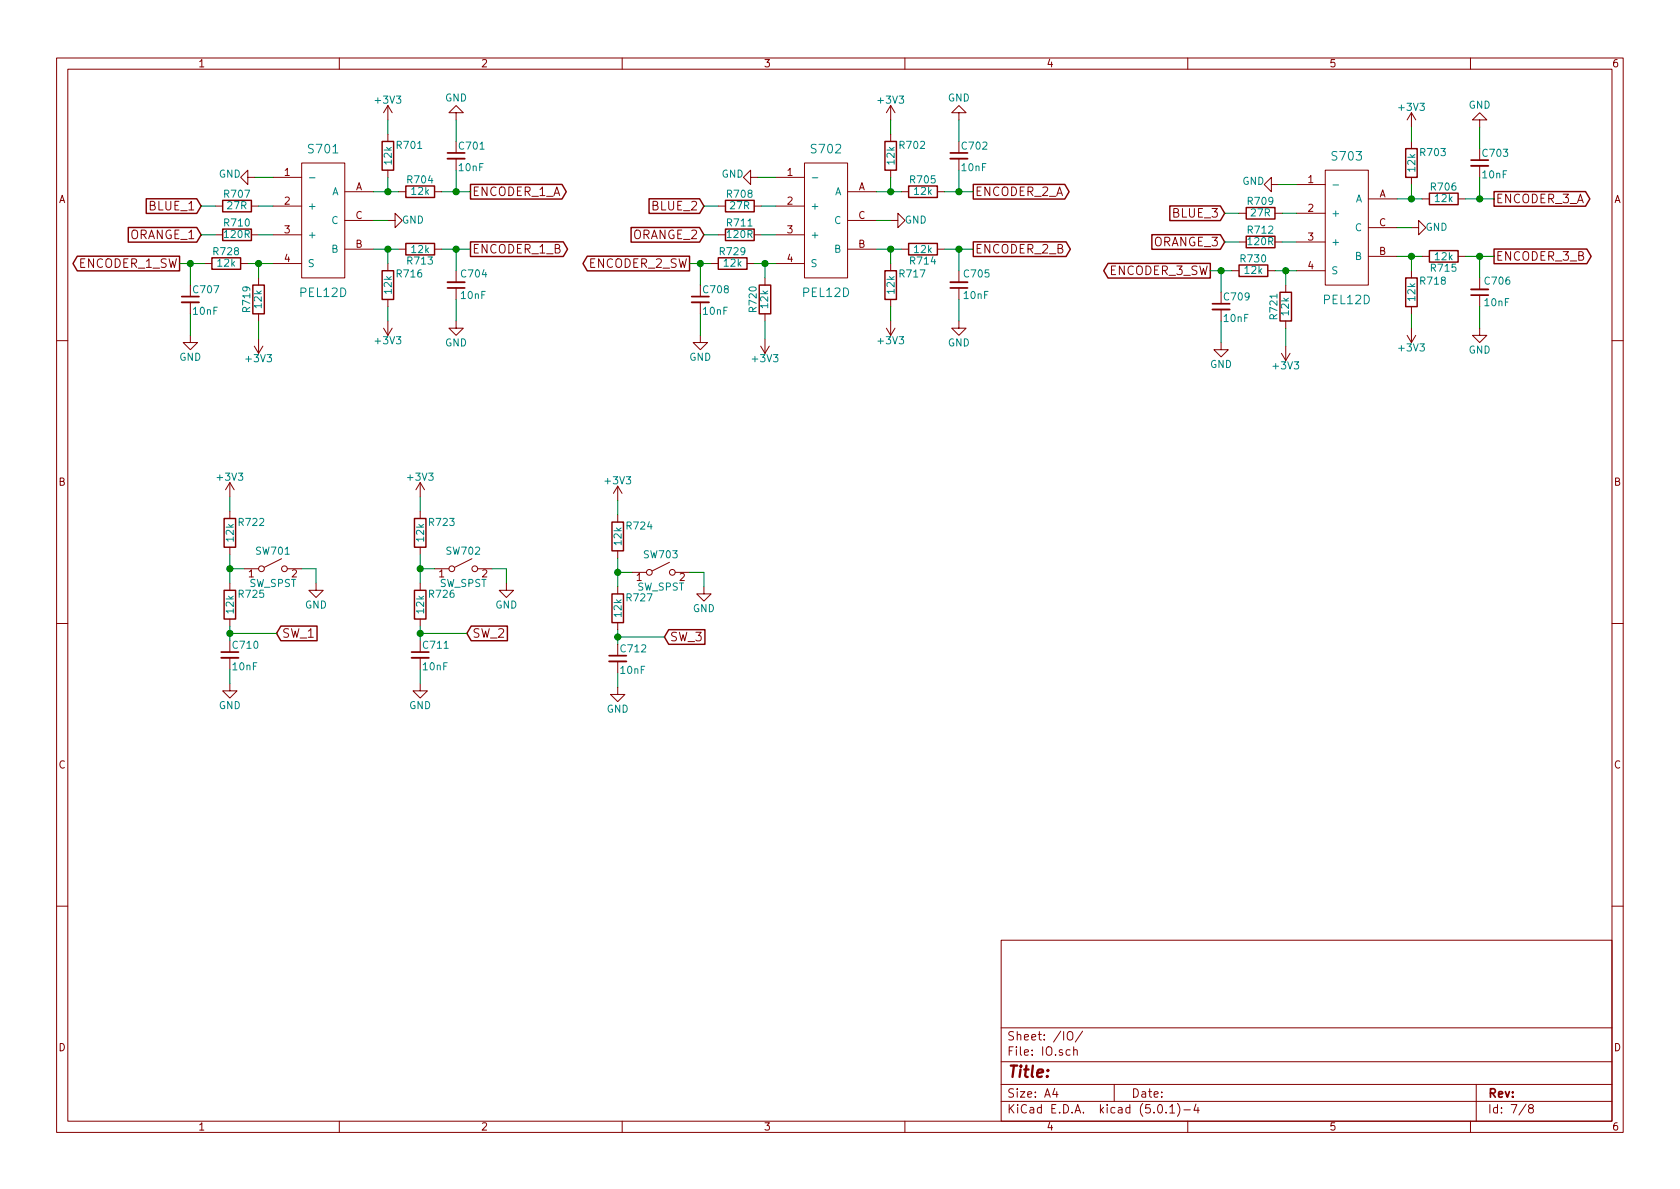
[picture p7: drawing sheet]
EESchema Schematic File Version 2
LIBS:power
LIBS:device
LIBS:switches
LIBS:relays
LIBS:motors
LIBS:transistors
LIBS:conn
LIBS:linear
LIBS:regul
LIBS:74xx
LIBS:cmos4000
LIBS:adc-dac
LIBS:memory
LIBS:xilinx
LIBS:microcontrollers
LIBS:dsp
LIBS:microchip
LIBS:analog_switches
LIBS:motorola
LIBS:texas
LIBS:intel
LIBS:audio
LIBS:interface
LIBS:digital-audio
LIBS:philips
LIBS:display
LIBS:cypress
LIBS:siliconi
LIBS:opto
LIBS:atmel
LIBS:contrib
LIBS:valves
LIBS:BOOST
LIBS:BUCK
LIBS:CODEC
LIBS:CONNECTOR
LIBS:EMI_GASKET
LIBS:LDO
LIBS:LED
LIBS:POWER_SW
LIBS:SDRAM
LIBS:STM32
LIBS:TVS_ARRAY
LIBS:LOGIC
LIBS:BATTERY
LIBS:DISCRETE
LIBS:ELECTROMECH
LIBS:WIFI
LIBS:Audio board-cache
EELAYER 25 0
EELAYER END
$Descr A4 11693 8268
encoding utf-8
Sheet 7 8
Title ""
Date ""
Rev ""
Comp ""
Comment1 ""
Comment2 ""
Comment3 ""
Comment4 ""
$EndDescr
$Comp
L PEL12D S701
U 1 1
P 2250 1525
F 0 "S701" H 2250 2025 60  0000 C CNN
F 1 "PEL12D" H 2250 1025 60  0000 C CNN
F 2 "ELECTROMECH:PEL12D-4xxxS" H 2100 1525 60  0001 C CNN
F 3 "" H 2100 1525 60  0001 C CNN
	1    2250 1525
	1    0    0    -1  
$EndComp
$Comp
L R R710
U 1 1
P 1650 1625
F 0 "R710" V 1730 1625 50  0000 C CNN
F 1 "120R" V 1650 1625 50  0000 C CNN
F 2 "Resistors_SMD:R_0603" V 1580 1625 50  0001 C CNN
F 3 "" H 1650 1625 50  0001 C CNN
	1    1650 1625
	0    -1   -1   0   
$EndComp
$Comp
L R R707
U 1 1
P 1650 1425
F 0 "R707" V 1730 1425 50  0000 C CNN
F 1 "27R" V 1650 1425 50  0000 C CNN
F 2 "Resistors_SMD:R_0603" V 1580 1425 50  0001 C CNN
F 3 "" H 1650 1425 50  0001 C CNN
	1    1650 1425
	0    -1   -1   0   
$EndComp
Text GLabel 1400 1425 0    60   Input ~ 0
BLUE_1
Text GLabel 1400 1625 0    60   Input ~ 0
ORANGE_1
$Comp
L GND #PWR097
U 1 1
P 1775 1225
F 0 "#PWR097" H 1775 975 50  0001 C CNN
F 1 "GND" V 1750 1050 50  0000 C CNN
F 2 "" H 1775 1225 50  0001 C CNN
F 3 "" H 1775 1225 50  0001 C CNN
	1    1775 1225
	0    1    1    0   
$EndComp
$Comp
L R R719
U 1 1
P 1800 2075
F 0 "R719" V 1880 2075 50  0000 C CNN
F 1 "12k" V 1800 2075 50  0000 C CNN
F 2 "Resistors_SMD:R_0603" V 1730 2075 50  0001 C CNN
F 3 "" H 1800 2075 50  0001 C CNN
	1    1800 2075
	-1   0    0    1   
$EndComp
$Comp
L C_Small C707
U 1 1
P 1325 2075
F 0 "C707" H 1335 2145 50  0000 L CNN
F 1 "10nF" H 1335 1995 50  0000 L CNN
F 2 "Capacitors_SMD:C_0603" H 1325 2075 50  0001 C CNN
F 3 "" H 1325 2075 50  0001 C CNN
	1    1325 2075
	1    0    0    -1  
$EndComp
$Comp
L GND #PWR098
U 1 1
P 1325 2325
F 0 "#PWR098" H 1325 2075 50  0001 C CNN
F 1 "GND" H 1325 2175 50  0000 C CNN
F 2 "" H 1325 2325 50  0001 C CNN
F 3 "" H 1325 2325 50  0001 C CNN
	1    1325 2325
	1    0    0    -1  
$EndComp
Text GLabel 1250 1825 0    60   Output ~ 0
ENCODER_1_SW
$Comp
L +3V3 #PWR099
U 1 1
P 1800 2350
F 0 "#PWR099" H 1800 2200 50  0001 C CNN
F 1 "+3V3" H 1800 2490 50  0000 C CNN
F 2 "" H 1800 2350 50  0001 C CNN
F 3 "" H 1800 2350 50  0001 C CNN
	1    1800 2350
	-1   0    0    1   
$EndComp
$Comp
L R R701
U 1 1
P 2700 1075
F 0 "R701" H 2850 1150 50  0000 C CNN
F 1 "12k" V 2700 1075 50  0000 C CNN
F 2 "Resistors_SMD:R_0603" V 2630 1075 50  0001 C CNN
F 3 "" H 2700 1075 50  0001 C CNN
	1    2700 1075
	1    0    0    -1  
$EndComp
$Comp
L R R704
U 1 1
P 2925 1325
F 0 "R704" V 3005 1325 50  0000 C CNN
F 1 "12k" V 2925 1325 50  0000 C CNN
F 2 "Resistors_SMD:R_0603" V 2855 1325 50  0001 C CNN
F 3 "" H 2925 1325 50  0001 C CNN
	1    2925 1325
	0    -1   -1   0   
$EndComp
$Comp
L C_Small C701
U 1 1
P 3175 1075
F 0 "C701" H 3185 1145 50  0000 L CNN
F 1 "10nF" H 3185 995 50  0000 L CNN
F 2 "Capacitors_SMD:C_0603" H 3175 1075 50  0001 C CNN
F 3 "" H 3175 1075 50  0001 C CNN
	1    3175 1075
	1    0    0    -1  
$EndComp
$Comp
L GND #PWR0100
U 1 1
P 3175 825
F 0 "#PWR0100" H 3175 575 50  0001 C CNN
F 1 "GND" H 3175 675 50  0000 C CNN
F 2 "" H 3175 825 50  0001 C CNN
F 3 "" H 3175 825 50  0001 C CNN
	1    3175 825 
	-1   0    0    1   
$EndComp
$Comp
L +3V3 #PWR0101
U 1 1
P 2700 825
F 0 "#PWR0101" H 2700 675 50  0001 C CNN
F 1 "+3V3" H 2700 965 50  0000 C CNN
F 2 "" H 2700 825 50  0001 C CNN
F 3 "" H 2700 825 50  0001 C CNN
	1    2700 825 
	1    0    0    -1  
$EndComp
Text GLabel 3275 1325 2    60   Output ~ 0
ENCODER_1_A
$Comp
L R R716
U 1 1
P 2700 1975
F 0 "R716" H 2850 1900 50  0000 C CNN
F 1 "12k" V 2700 1975 50  0000 C CNN
F 2 "Resistors_SMD:R_0603" V 2630 1975 50  0001 C CNN
F 3 "" H 2700 1975 50  0001 C CNN
	1    2700 1975
	1    0    0    1   
$EndComp
$Comp
L R R713
U 1 1
P 2925 1725
F 0 "R713" V 3005 1725 50  0000 C CNN
F 1 "12k" V 2925 1725 50  0000 C CNN
F 2 "Resistors_SMD:R_0603" V 2855 1725 50  0001 C CNN
F 3 "" H 2925 1725 50  0001 C CNN
	1    2925 1725
	0    -1   1    0   
$EndComp
$Comp
L C_Small C704
U 1 1
P 3175 1975
F 0 "C704" H 3200 1900 50  0000 L CNN
F 1 "10nF" H 3200 2050 50  0000 L CNN
F 2 "Capacitors_SMD:C_0603" H 3175 1975 50  0001 C CNN
F 3 "" H 3175 1975 50  0001 C CNN
	1    3175 1975
	1    0    0    1   
$EndComp
$Comp
L GND #PWR0102
U 1 1
P 3175 2225
F 0 "#PWR0102" H 3175 1975 50  0001 C CNN
F 1 "GND" H 3175 2075 50  0000 C CNN
F 2 "" H 3175 2225 50  0001 C CNN
F 3 "" H 3175 2225 50  0001 C CNN
	1    3175 2225
	-1   0    0    -1  
$EndComp
$Comp
L +3V3 #PWR0103
U 1 1
P 2700 2225
F 0 "#PWR0103" H 2700 2075 50  0001 C CNN
F 1 "+3V3" H 2700 2365 50  0000 C CNN
F 2 "" H 2700 2225 50  0001 C CNN
F 3 "" H 2700 2225 50  0001 C CNN
	1    2700 2225
	1    0    0    1   
$EndComp
Text GLabel 3275 1725 2    60   Output ~ 0
ENCODER_1_B
$Comp
L GND #PWR0104
U 1 1
P 2700 1525
F 0 "#PWR0104" H 2700 1275 50  0001 C CNN
F 1 "GND" V 2700 1350 50  0000 C CNN
F 2 "" H 2700 1525 50  0001 C CNN
F 3 "" H 2700 1525 50  0001 C CNN
	1    2700 1525
	0    -1   -1   0   
$EndComp
$Comp
L PEL12D S702
U 1 1
P 5750 1525
F 0 "S702" H 5750 2025 60  0000 C CNN
F 1 "PEL12D" H 5750 1025 60  0000 C CNN
F 2 "ELECTROMECH:PEL12D-4xxxS" H 5600 1525 60  0001 C CNN
F 3 "" H 5600 1525 60  0001 C CNN
	1    5750 1525
	1    0    0    -1  
$EndComp
$Comp
L R R711
U 1 1
P 5150 1625
F 0 "R711" V 5230 1625 50  0000 C CNN
F 1 "120R" V 5150 1625 50  0000 C CNN
F 2 "Resistors_SMD:R_0603" V 5080 1625 50  0001 C CNN
F 3 "" H 5150 1625 50  0001 C CNN
	1    5150 1625
	0    -1   -1   0   
$EndComp
$Comp
L R R708
U 1 1
P 5150 1425
F 0 "R708" V 5230 1425 50  0000 C CNN
F 1 "27R" V 5150 1425 50  0000 C CNN
F 2 "Resistors_SMD:R_0603" V 5080 1425 50  0001 C CNN
F 3 "" H 5150 1425 50  0001 C CNN
	1    5150 1425
	0    -1   -1   0   
$EndComp
Text GLabel 4900 1425 0    60   Input ~ 0
BLUE_2
Text GLabel 4900 1625 0    60   Input ~ 0
ORANGE_2
$Comp
L GND #PWR0105
U 1 1
P 5275 1225
F 0 "#PWR0105" H 5275 975 50  0001 C CNN
F 1 "GND" V 5250 1050 50  0000 C CNN
F 2 "" H 5275 1225 50  0001 C CNN
F 3 "" H 5275 1225 50  0001 C CNN
	1    5275 1225
	0    1    1    0   
$EndComp
$Comp
L R R720
U 1 1
P 5325 2075
F 0 "R720" V 5405 2075 50  0000 C CNN
F 1 "12k" V 5325 2075 50  0000 C CNN
F 2 "Resistors_SMD:R_0603" V 5255 2075 50  0001 C CNN
F 3 "" H 5325 2075 50  0001 C CNN
	1    5325 2075
	-1   0    0    1   
$EndComp
$Comp
L C_Small C708
U 1 1
P 4875 2075
F 0 "C708" H 4885 2145 50  0000 L CNN
F 1 "10nF" H 4885 1995 50  0000 L CNN
F 2 "Capacitors_SMD:C_0603" H 4875 2075 50  0001 C CNN
F 3 "" H 4875 2075 50  0001 C CNN
	1    4875 2075
	1    0    0    -1  
$EndComp
$Comp
L GND #PWR0106
U 1 1
P 4875 2325
F 0 "#PWR0106" H 4875 2075 50  0001 C CNN
F 1 "GND" H 4875 2175 50  0000 C CNN
F 2 "" H 4875 2325 50  0001 C CNN
F 3 "" H 4875 2325 50  0001 C CNN
	1    4875 2325
	1    0    0    -1  
$EndComp
Text GLabel 4800 1825 0    60   Output ~ 0
ENCODER_2_SW
$Comp
L +3V3 #PWR0107
U 1 1
P 5325 2350
F 0 "#PWR0107" H 5325 2200 50  0001 C CNN
F 1 "+3V3" H 5325 2490 50  0000 C CNN
F 2 "" H 5325 2350 50  0001 C CNN
F 3 "" H 5325 2350 50  0001 C CNN
	1    5325 2350
	-1   0    0    1   
$EndComp
$Comp
L R R702
U 1 1
P 6200 1075
F 0 "R702" H 6350 1150 50  0000 C CNN
F 1 "12k" V 6200 1075 50  0000 C CNN
F 2 "Resistors_SMD:R_0603" V 6130 1075 50  0001 C CNN
F 3 "" H 6200 1075 50  0001 C CNN
	1    6200 1075
	1    0    0    -1  
$EndComp
$Comp
L R R705
U 1 1
P 6425 1325
F 0 "R705" V 6505 1325 50  0000 C CNN
F 1 "12k" V 6425 1325 50  0000 C CNN
F 2 "Resistors_SMD:R_0603" V 6355 1325 50  0001 C CNN
F 3 "" H 6425 1325 50  0001 C CNN
	1    6425 1325
	0    -1   -1   0   
$EndComp
$Comp
L C_Small C702
U 1 1
P 6675 1075
F 0 "C702" H 6685 1145 50  0000 L CNN
F 1 "10nF" H 6685 995 50  0000 L CNN
F 2 "Capacitors_SMD:C_0603" H 6675 1075 50  0001 C CNN
F 3 "" H 6675 1075 50  0001 C CNN
	1    6675 1075
	1    0    0    -1  
$EndComp
$Comp
L GND #PWR0108
U 1 1
P 6675 825
F 0 "#PWR0108" H 6675 575 50  0001 C CNN
F 1 "GND" H 6675 675 50  0000 C CNN
F 2 "" H 6675 825 50  0001 C CNN
F 3 "" H 6675 825 50  0001 C CNN
	1    6675 825 
	-1   0    0    1   
$EndComp
$Comp
L +3V3 #PWR0109
U 1 1
P 6200 825
F 0 "#PWR0109" H 6200 675 50  0001 C CNN
F 1 "+3V3" H 6200 965 50  0000 C CNN
F 2 "" H 6200 825 50  0001 C CNN
F 3 "" H 6200 825 50  0001 C CNN
	1    6200 825 
	1    0    0    -1  
$EndComp
Text GLabel 6775 1325 2    60   Output ~ 0
ENCODER_2_A
$Comp
L R R717
U 1 1
P 6200 1975
F 0 "R717" H 6350 1900 50  0000 C CNN
F 1 "12k" V 6200 1975 50  0000 C CNN
F 2 "Resistors_SMD:R_0603" V 6130 1975 50  0001 C CNN
F 3 "" H 6200 1975 50  0001 C CNN
	1    6200 1975
	1    0    0    1   
$EndComp
$Comp
L R R714
U 1 1
P 6425 1725
F 0 "R714" V 6505 1725 50  0000 C CNN
F 1 "12k" V 6425 1725 50  0000 C CNN
F 2 "Resistors_SMD:R_0603" V 6355 1725 50  0001 C CNN
F 3 "" H 6425 1725 50  0001 C CNN
	1    6425 1725
	0    -1   1    0   
$EndComp
$Comp
L C_Small C705
U 1 1
P 6675 1975
F 0 "C705" H 6700 1900 50  0000 L CNN
F 1 "10nF" H 6700 2050 50  0000 L CNN
F 2 "Capacitors_SMD:C_0603" H 6675 1975 50  0001 C CNN
F 3 "" H 6675 1975 50  0001 C CNN
	1    6675 1975
	1    0    0    1   
$EndComp
$Comp
L GND #PWR0110
U 1 1
P 6675 2225
F 0 "#PWR0110" H 6675 1975 50  0001 C CNN
F 1 "GND" H 6675 2075 50  0000 C CNN
F 2 "" H 6675 2225 50  0001 C CNN
F 3 "" H 6675 2225 50  0001 C CNN
	1    6675 2225
	-1   0    0    -1  
$EndComp
$Comp
L +3V3 #PWR0111
U 1 1
P 6200 2225
F 0 "#PWR0111" H 6200 2075 50  0001 C CNN
F 1 "+3V3" H 6200 2365 50  0000 C CNN
F 2 "" H 6200 2225 50  0001 C CNN
F 3 "" H 6200 2225 50  0001 C CNN
	1    6200 2225
	1    0    0    1   
$EndComp
Text GLabel 6775 1725 2    60   Output ~ 0
ENCODER_2_B
$Comp
L GND #PWR0112
U 1 1
P 6200 1525
F 0 "#PWR0112" H 6200 1275 50  0001 C CNN
F 1 "GND" V 6200 1350 50  0000 C CNN
F 2 "" H 6200 1525 50  0001 C CNN
F 3 "" H 6200 1525 50  0001 C CNN
	1    6200 1525
	0    -1   -1   0   
$EndComp
$Comp
L PEL12D S703
U 1 1
P 9375 1575
F 0 "S703" H 9375 2075 60  0000 C CNN
F 1 "PEL12D" H 9375 1075 60  0000 C CNN
F 2 "ELECTROMECH:PEL12D-4xxxS" H 9225 1575 60  0001 C CNN
F 3 "" H 9225 1575 60  0001 C CNN
	1    9375 1575
	1    0    0    -1  
$EndComp
$Comp
L R R712
U 1 1
P 8775 1675
F 0 "R712" V 8855 1675 50  0000 C CNN
F 1 "120R" V 8775 1675 50  0000 C CNN
F 2 "Resistors_SMD:R_0603" V 8705 1675 50  0001 C CNN
F 3 "" H 8775 1675 50  0001 C CNN
	1    8775 1675
	0    -1   -1   0   
$EndComp
$Comp
L R R709
U 1 1
P 8775 1475
F 0 "R709" V 8855 1475 50  0000 C CNN
F 1 "27R" V 8775 1475 50  0000 C CNN
F 2 "Resistors_SMD:R_0603" V 8705 1475 50  0001 C CNN
F 3 "" H 8775 1475 50  0001 C CNN
	1    8775 1475
	0    -1   -1   0   
$EndComp
Text GLabel 8525 1475 0    60   Input ~ 0
BLUE_3
Text GLabel 8525 1675 0    60   Input ~ 0
ORANGE_3
$Comp
L GND #PWR0113
U 1 1
P 8900 1275
F 0 "#PWR0113" H 8900 1025 50  0001 C CNN
F 1 "GND" V 8875 1100 50  0000 C CNN
F 2 "" H 8900 1275 50  0001 C CNN
F 3 "" H 8900 1275 50  0001 C CNN
	1    8900 1275
	0    1    1    0   
$EndComp
$Comp
L R R721
U 1 1
P 8950 2125
F 0 "R721" V 9030 2125 50  0000 C CNN
F 1 "12k" V 8950 2125 50  0000 C CNN
F 2 "Resistors_SMD:R_0603" V 8880 2125 50  0001 C CNN
F 3 "" H 8950 2125 50  0001 C CNN
	1    8950 2125
	-1   0    0    1   
$EndComp
$Comp
L C_Small C709
U 1 1
P 8500 2125
F 0 "C709" H 8510 2195 50  0000 L CNN
F 1 "10nF" H 8510 2045 50  0000 L CNN
F 2 "Capacitors_SMD:C_0603" H 8500 2125 50  0001 C CNN
F 3 "" H 8500 2125 50  0001 C CNN
	1    8500 2125
	1    0    0    -1  
$EndComp
$Comp
L GND #PWR0114
U 1 1
P 8500 2375
F 0 "#PWR0114" H 8500 2125 50  0001 C CNN
F 1 "GND" H 8500 2225 50  0000 C CNN
F 2 "" H 8500 2375 50  0001 C CNN
F 3 "" H 8500 2375 50  0001 C CNN
	1    8500 2375
	1    0    0    -1  
$EndComp
Text GLabel 8425 1875 0    60   Output ~ 0
ENCODER_3_SW
$Comp
L +3V3 #PWR0115
U 1 1
P 8950 2400
F 0 "#PWR0115" H 8950 2250 50  0001 C CNN
F 1 "+3V3" H 8950 2540 50  0000 C CNN
F 2 "" H 8950 2400 50  0001 C CNN
F 3 "" H 8950 2400 50  0001 C CNN
	1    8950 2400
	-1   0    0    1   
$EndComp
$Comp
L R R703
U 1 1
P 9825 1125
F 0 "R703" H 9975 1200 50  0000 C CNN
F 1 "12k" V 9825 1125 50  0000 C CNN
F 2 "Resistors_SMD:R_0603" V 9755 1125 50  0001 C CNN
F 3 "" H 9825 1125 50  0001 C CNN
	1    9825 1125
	1    0    0    -1  
$EndComp
$Comp
L R R706
U 1 1
P 10050 1375
F 0 "R706" V 10130 1375 50  0000 C CNN
F 1 "12k" V 10050 1375 50  0000 C CNN
F 2 "Resistors_SMD:R_0603" V 9980 1375 50  0001 C CNN
F 3 "" H 10050 1375 50  0001 C CNN
	1    10050 1375
	0    -1   -1   0   
$EndComp
$Comp
L C_Small C703
U 1 1
P 10300 1125
F 0 "C703" H 10310 1195 50  0000 L CNN
F 1 "10nF" H 10310 1045 50  0000 L CNN
F 2 "Capacitors_SMD:C_0603" H 10300 1125 50  0001 C CNN
F 3 "" H 10300 1125 50  0001 C CNN
	1    10300 1125
	1    0    0    -1  
$EndComp
$Comp
L GND #PWR0116
U 1 1
P 10300 875
F 0 "#PWR0116" H 10300 625 50  0001 C CNN
F 1 "GND" H 10300 725 50  0000 C CNN
F 2 "" H 10300 875 50  0001 C CNN
F 3 "" H 10300 875 50  0001 C CNN
	1    10300 875 
	-1   0    0    1   
$EndComp
$Comp
L +3V3 #PWR0117
U 1 1
P 9825 875
F 0 "#PWR0117" H 9825 725 50  0001 C CNN
F 1 "+3V3" H 9825 1015 50  0000 C CNN
F 2 "" H 9825 875 50  0001 C CNN
F 3 "" H 9825 875 50  0001 C CNN
	1    9825 875 
	1    0    0    -1  
$EndComp
Text GLabel 10400 1375 2    60   Output ~ 0
ENCODER_3_A
$Comp
L R R718
U 1 1
P 9825 2025
F 0 "R718" H 9975 1950 50  0000 C CNN
F 1 "12k" V 9825 2025 50  0000 C CNN
F 2 "Resistors_SMD:R_0603" V 9755 2025 50  0001 C CNN
F 3 "" H 9825 2025 50  0001 C CNN
	1    9825 2025
	1    0    0    1   
$EndComp
$Comp
L R R715
U 1 1
P 10050 1775
F 0 "R715" V 10130 1775 50  0000 C CNN
F 1 "12k" V 10050 1775 50  0000 C CNN
F 2 "Resistors_SMD:R_0603" V 9980 1775 50  0001 C CNN
F 3 "" H 10050 1775 50  0001 C CNN
	1    10050 1775
	0    -1   1    0   
$EndComp
$Comp
L C_Small C706
U 1 1
P 10300 2025
F 0 "C706" H 10325 1950 50  0000 L CNN
F 1 "10nF" H 10325 2100 50  0000 L CNN
F 2 "Capacitors_SMD:C_0603" H 10300 2025 50  0001 C CNN
F 3 "" H 10300 2025 50  0001 C CNN
	1    10300 2025
	1    0    0    1   
$EndComp
$Comp
L GND #PWR0118
U 1 1
P 10300 2275
F 0 "#PWR0118" H 10300 2025 50  0001 C CNN
F 1 "GND" H 10300 2125 50  0000 C CNN
F 2 "" H 10300 2275 50  0001 C CNN
F 3 "" H 10300 2275 50  0001 C CNN
	1    10300 2275
	-1   0    0    -1  
$EndComp
$Comp
L +3V3 #PWR0119
U 1 1
P 9825 2275
F 0 "#PWR0119" H 9825 2125 50  0001 C CNN
F 1 "+3V3" H 9825 2415 50  0000 C CNN
F 2 "" H 9825 2275 50  0001 C CNN
F 3 "" H 9825 2275 50  0001 C CNN
	1    9825 2275
	1    0    0    1   
$EndComp
Text GLabel 10400 1775 2    60   Output ~ 0
ENCODER_3_B
$Comp
L GND #PWR0120
U 1 1
P 9825 1575
F 0 "#PWR0120" H 9825 1325 50  0001 C CNN
F 1 "GND" V 9825 1400 50  0000 C CNN
F 2 "" H 9825 1575 50  0001 C CNN
F 3 "" H 9825 1575 50  0001 C CNN
	1    9825 1575
	0    -1   -1   0   
$EndComp
$Comp
L SW_SPST SW701
U 1 1
P 1900 3950
F 0 "SW701" H 1900 4075 50  0000 C CNN
F 1 "SW_SPST" H 1900 3850 50  0000 C CNN
F 2 "ELECTROMECH:PS1024A" H 1900 3950 50  0001 C CNN
F 3 "" H 1900 3950 50  0001 C CNN
	1    1900 3950
	1    0    0    -1  
$EndComp
$Comp
L R R725
U 1 1
P 1600 4200
F 0 "R725" H 1750 4275 50  0000 C CNN
F 1 "12k" V 1600 4200 50  0000 C CNN
F 2 "Resistors_SMD:R_0603" V 1530 4200 50  0001 C CNN
F 3 "" H 1600 4200 50  0001 C CNN
	1    1600 4200
	1    0    0    -1  
$EndComp
$Comp
L R R722
U 1 1
P 1600 3700
F 0 "R722" H 1750 3775 50  0000 C CNN
F 1 "12k" V 1600 3700 50  0000 C CNN
F 2 "Resistors_SMD:R_0603" V 1530 3700 50  0001 C CNN
F 3 "" H 1600 3700 50  0001 C CNN
	1    1600 3700
	1    0    0    -1  
$EndComp
$Comp
L C_Small C710
U 1 1
P 1600 4550
F 0 "C710" H 1610 4620 50  0000 L CNN
F 1 "10nF" H 1610 4470 50  0000 L CNN
F 2 "Capacitors_SMD:C_0603" H 1600 4550 50  0001 C CNN
F 3 "" H 1600 4550 50  0001 C CNN
	1    1600 4550
	1    0    0    -1  
$EndComp
$Comp
L GND #PWR0121
U 1 1
P 1600 4750
F 0 "#PWR0121" H 1600 4500 50  0001 C CNN
F 1 "GND" H 1600 4600 50  0000 C CNN
F 2 "" H 1600 4750 50  0001 C CNN
F 3 "" H 1600 4750 50  0001 C CNN
	1    1600 4750
	1    0    0    -1  
$EndComp
$Comp
L GND #PWR0122
U 1 1
P 2200 4050
F 0 "#PWR0122" H 2200 3800 50  0001 C CNN
F 1 "GND" H 2200 3900 50  0000 C CNN
F 2 "" H 2200 4050 50  0001 C CNN
F 3 "" H 2200 4050 50  0001 C CNN
	1    2200 4050
	1    0    0    -1  
$EndComp
Text GLabel 1925 4400 2    60   Input ~ 0
SW_1
$Comp
L +3V3 #PWR0123
U 1 1
P 1600 3450
F 0 "#PWR0123" H 1600 3300 50  0001 C CNN
F 1 "+3V3" H 1600 3590 50  0000 C CNN
F 2 "" H 1600 3450 50  0001 C CNN
F 3 "" H 1600 3450 50  0001 C CNN
	1    1600 3450
	1    0    0    -1  
$EndComp
$Comp
L SW_SPST SW702
U 1 1
P 3225 3950
F 0 "SW702" H 3225 4075 50  0000 C CNN
F 1 "SW_SPST" H 3225 3850 50  0000 C CNN
F 2 "ELECTROMECH:PS1024A" H 3225 3950 50  0001 C CNN
F 3 "" H 3225 3950 50  0001 C CNN
	1    3225 3950
	1    0    0    -1  
$EndComp
$Comp
L R R726
U 1 1
P 2925 4200
F 0 "R726" H 3075 4275 50  0000 C CNN
F 1 "12k" V 2925 4200 50  0000 C CNN
F 2 "Resistors_SMD:R_0603" V 2855 4200 50  0001 C CNN
F 3 "" H 2925 4200 50  0001 C CNN
	1    2925 4200
	1    0    0    -1  
$EndComp
$Comp
L R R723
U 1 1
P 2925 3700
F 0 "R723" H 3075 3775 50  0000 C CNN
F 1 "12k" V 2925 3700 50  0000 C CNN
F 2 "Resistors_SMD:R_0603" V 2855 3700 50  0001 C CNN
F 3 "" H 2925 3700 50  0001 C CNN
	1    2925 3700
	1    0    0    -1  
$EndComp
$Comp
L C_Small C711
U 1 1
P 2925 4550
F 0 "C711" H 2935 4620 50  0000 L CNN
F 1 "10nF" H 2935 4470 50  0000 L CNN
F 2 "Capacitors_SMD:C_0603" H 2925 4550 50  0001 C CNN
F 3 "" H 2925 4550 50  0001 C CNN
	1    2925 4550
	1    0    0    -1  
$EndComp
$Comp
L GND #PWR0124
U 1 1
P 2925 4750
F 0 "#PWR0124" H 2925 4500 50  0001 C CNN
F 1 "GND" H 2925 4600 50  0000 C CNN
F 2 "" H 2925 4750 50  0001 C CNN
F 3 "" H 2925 4750 50  0001 C CNN
	1    2925 4750
	1    0    0    -1  
$EndComp
$Comp
L GND #PWR0125
U 1 1
P 3525 4050
F 0 "#PWR0125" H 3525 3800 50  0001 C CNN
F 1 "GND" H 3525 3900 50  0000 C CNN
F 2 "" H 3525 4050 50  0001 C CNN
F 3 "" H 3525 4050 50  0001 C CNN
	1    3525 4050
	1    0    0    -1  
$EndComp
Text GLabel 3250 4400 2    60   Input ~ 0
SW_2
$Comp
L +3V3 #PWR0126
U 1 1
P 2925 3450
F 0 "#PWR0126" H 2925 3300 50  0001 C CNN
F 1 "+3V3" H 2925 3590 50  0000 C CNN
F 2 "" H 2925 3450 50  0001 C CNN
F 3 "" H 2925 3450 50  0001 C CNN
	1    2925 3450
	1    0    0    -1  
$EndComp
$Comp
L SW_SPST SW703
U 1 1
P 4600 3975
F 0 "SW703" H 4600 4100 50  0000 C CNN
F 1 "SW_SPST" H 4600 3875 50  0000 C CNN
F 2 "ELECTROMECH:PS1024A" H 4600 3975 50  0001 C CNN
F 3 "" H 4600 3975 50  0001 C CNN
	1    4600 3975
	1    0    0    -1  
$EndComp
$Comp
L R R727
U 1 1
P 4300 4225
F 0 "R727" H 4450 4300 50  0000 C CNN
F 1 "12k" V 4300 4225 50  0000 C CNN
F 2 "Resistors_SMD:R_0603" V 4230 4225 50  0001 C CNN
F 3 "" H 4300 4225 50  0001 C CNN
	1    4300 4225
	1    0    0    -1  
$EndComp
$Comp
L R R724
U 1 1
P 4300 3725
F 0 "R724" H 4450 3800 50  0000 C CNN
F 1 "12k" V 4300 3725 50  0000 C CNN
F 2 "Resistors_SMD:R_0603" V 4230 3725 50  0001 C CNN
F 3 "" H 4300 3725 50  0001 C CNN
	1    4300 3725
	1    0    0    -1  
$EndComp
$Comp
L C_Small C712
U 1 1
P 4300 4575
F 0 "C712" H 4310 4645 50  0000 L CNN
F 1 "10nF" H 4310 4495 50  0000 L CNN
F 2 "Capacitors_SMD:C_0603" H 4300 4575 50  0001 C CNN
F 3 "" H 4300 4575 50  0001 C CNN
	1    4300 4575
	1    0    0    -1  
$EndComp
$Comp
L GND #PWR0127
U 1 1
P 4300 4775
F 0 "#PWR0127" H 4300 4525 50  0001 C CNN
F 1 "GND" H 4300 4625 50  0000 C CNN
F 2 "" H 4300 4775 50  0001 C CNN
F 3 "" H 4300 4775 50  0001 C CNN
	1    4300 4775
	1    0    0    -1  
$EndComp
$Comp
L GND #PWR0128
U 1 1
P 4900 4075
F 0 "#PWR0128" H 4900 3825 50  0001 C CNN
F 1 "GND" H 4900 3925 50  0000 C CNN
F 2 "" H 4900 4075 50  0001 C CNN
F 3 "" H 4900 4075 50  0001 C CNN
	1    4900 4075
	1    0    0    -1  
$EndComp
Text GLabel 4625 4425 2    60   Input ~ 0
SW_3
$Comp
L +3V3 #PWR0129
U 1 1
P 4300 3475
F 0 "#PWR0129" H 4300 3325 50  0001 C CNN
F 1 "+3V3" H 4300 3615 50  0000 C CNN
F 2 "" H 4300 3475 50  0001 C CNN
F 3 "" H 4300 3475 50  0001 C CNN
	1    4300 3475
	1    0    0    -1  
$EndComp
$Comp
L R R728
U 1 1
P 1575 1825
F 0 "R728" V 1655 1825 50  0000 C CNN
F 1 "12k" V 1575 1825 50  0000 C CNN
F 2 "Resistors_SMD:R_0603" V 1505 1825 50  0001 C CNN
F 3 "" H 1575 1825 50  0001 C CNN
	1    1575 1825
	0    -1   -1   0   
$EndComp
Wire Wire Line
	1400 1625 1500 1625
Wire Wire Line
	1400 1425 1500 1425
Wire Wire Line
	1800 1425 1900 1425
Wire Wire Line
	1800 1625 1900 1625
Wire Wire Line
	1775 1225 1900 1225
Wire Wire Line
	1325 1975 1325 1825
Connection ~ 1800 1825
Wire Wire Line
	1325 2325 1325 2175
Wire Wire Line
	1800 1925 1800 1825
Wire Wire Line
	1800 2350 1800 2225
Wire Wire Line
	3175 825  3175 975 
Wire Wire Line
	2700 825  2700 925 
Wire Wire Line
	2600 1325 2775 1325
Wire Wire Line
	2700 1225 2700 1325
Connection ~ 2700 1325
Wire Wire Line
	3075 1325 3275 1325
Wire Wire Line
	3175 1175 3175 1325
Connection ~ 3175 1325
Wire Wire Line
	3175 2225 3175 2075
Wire Wire Line
	2700 2225 2700 2125
Wire Wire Line
	2600 1725 2775 1725
Wire Wire Line
	2700 1825 2700 1725
Connection ~ 2700 1725
Wire Wire Line
	3075 1725 3275 1725
Wire Wire Line
	3175 1875 3175 1725
Connection ~ 3175 1725
Wire Wire Line
	2600 1525 2700 1525
Wire Wire Line
	4900 1625 5000 1625
Wire Wire Line
	4900 1425 5000 1425
Wire Wire Line
	5300 1425 5400 1425
Wire Wire Line
	5300 1625 5400 1625
Wire Wire Line
	5275 1225 5400 1225
Wire Wire Line
	4875 1975 4875 1825
Wire Wire Line
	4875 2325 4875 2175
Wire Wire Line
	5325 1925 5325 1825
Connection ~ 5325 1825
Wire Wire Line
	5325 2350 5325 2225
Wire Wire Line
	6675 825  6675 975 
Wire Wire Line
	6200 825  6200 925 
Wire Wire Line
	6100 1325 6275 1325
Wire Wire Line
	6200 1225 6200 1325
Connection ~ 6200 1325
Wire Wire Line
	6575 1325 6775 1325
Wire Wire Line
	6675 1175 6675 1325
Connection ~ 6675 1325
Wire Wire Line
	6675 2225 6675 2075
Wire Wire Line
	6200 2225 6200 2125
Wire Wire Line
	6100 1725 6275 1725
Wire Wire Line
	6200 1825 6200 1725
Connection ~ 6200 1725
Wire Wire Line
	6575 1725 6775 1725
Wire Wire Line
	6675 1875 6675 1725
Connection ~ 6675 1725
Wire Wire Line
	6100 1525 6200 1525
Wire Wire Line
	8525 1675 8625 1675
Wire Wire Line
	8525 1475 8625 1475
Wire Wire Line
	8925 1475 9025 1475
Wire Wire Line
	8925 1675 9025 1675
Wire Wire Line
	8900 1275 9025 1275
Wire Wire Line
	8500 2025 8500 1875
Wire Wire Line
	8500 2375 8500 2225
Wire Wire Line
	8950 1975 8950 1875
Wire Wire Line
	8950 2400 8950 2275
Wire Wire Line
	10300 875  10300 1025
Wire Wire Line
	9825 875  9825 975 
Wire Wire Line
	9725 1375 9900 1375
Wire Wire Line
	9825 1275 9825 1375
Connection ~ 9825 1375
Wire Wire Line
	10200 1375 10400 1375
Wire Wire Line
	10300 1225 10300 1375
Connection ~ 10300 1375
Wire Wire Line
	10300 2275 10300 2125
Wire Wire Line
	9825 2275 9825 2175
Wire Wire Line
	9725 1775 9900 1775
Wire Wire Line
	9825 1875 9825 1775
Connection ~ 9825 1775
Wire Wire Line
	10200 1775 10400 1775
Wire Wire Line
	10300 1925 10300 1775
Connection ~ 10300 1775
Wire Wire Line
	9725 1575 9825 1575
Wire Wire Line
	1600 4650 1600 4750
Wire Wire Line
	1600 4350 1600 4450
Wire Wire Line
	1600 3850 1600 4050
Wire Wire Line
	1600 3950 1700 3950
Connection ~ 1600 3950
Wire Wire Line
	2100 3950 2200 3950
Wire Wire Line
	2200 3950 2200 4050
Wire Wire Line
	1600 4400 1925 4400
Connection ~ 1600 4400
Wire Wire Line
	1600 3450 1600 3550
Wire Wire Line
	2925 4650 2925 4750
Wire Wire Line
	2925 4350 2925 4450
Wire Wire Line
	2925 3850 2925 4050
Wire Wire Line
	2925 3950 3025 3950
Connection ~ 2925 3950
Wire Wire Line
	3425 3950 3525 3950
Wire Wire Line
	3525 3950 3525 4050
Wire Wire Line
	2925 4400 3250 4400
Connection ~ 2925 4400
Wire Wire Line
	2925 3450 2925 3550
Wire Wire Line
	4300 4675 4300 4775
Wire Wire Line
	4300 4375 4300 4475
Wire Wire Line
	4300 3875 4300 4075
Wire Wire Line
	4300 3975 4400 3975
Connection ~ 4300 3975
Wire Wire Line
	4800 3975 4900 3975
Wire Wire Line
	4900 3975 4900 4075
Wire Wire Line
	4300 4425 4625 4425
Connection ~ 4300 4425
Wire Wire Line
	4300 3475 4300 3575
Wire Wire Line
	1725 1825 1900 1825
Wire Wire Line
	1250 1825 1425 1825
Connection ~ 1325 1825
$Comp
L R R729
U 1 1
P 5100 1825
F 0 "R729" V 5180 1825 50  0000 C CNN
F 1 "12k" V 5100 1825 50  0000 C CNN
F 2 "Resistors_SMD:R_0603" V 5030 1825 50  0001 C CNN
F 3 "" H 5100 1825 50  0001 C CNN
	1    5100 1825
	0    -1   -1   0   
$EndComp
Wire Wire Line
	4800 1825 4950 1825
Connection ~ 4875 1825
Wire Wire Line
	5250 1825 5400 1825
$Comp
L R R730
U 1 1
P 8725 1875
F 0 "R730" V 8805 1875 50  0000 C CNN
F 1 "12k" V 8725 1875 50  0000 C CNN
F 2 "Resistors_SMD:R_0603" V 8655 1875 50  0001 C CNN
F 3 "" H 8725 1875 50  0001 C CNN
	1    8725 1875
	0    -1   -1   0   
$EndComp
Wire Wire Line
	8425 1875 8575 1875
Connection ~ 8500 1875
Wire Wire Line
	8875 1875 9025 1875
Connection ~ 8950 1875
$EndSCHEMATC
